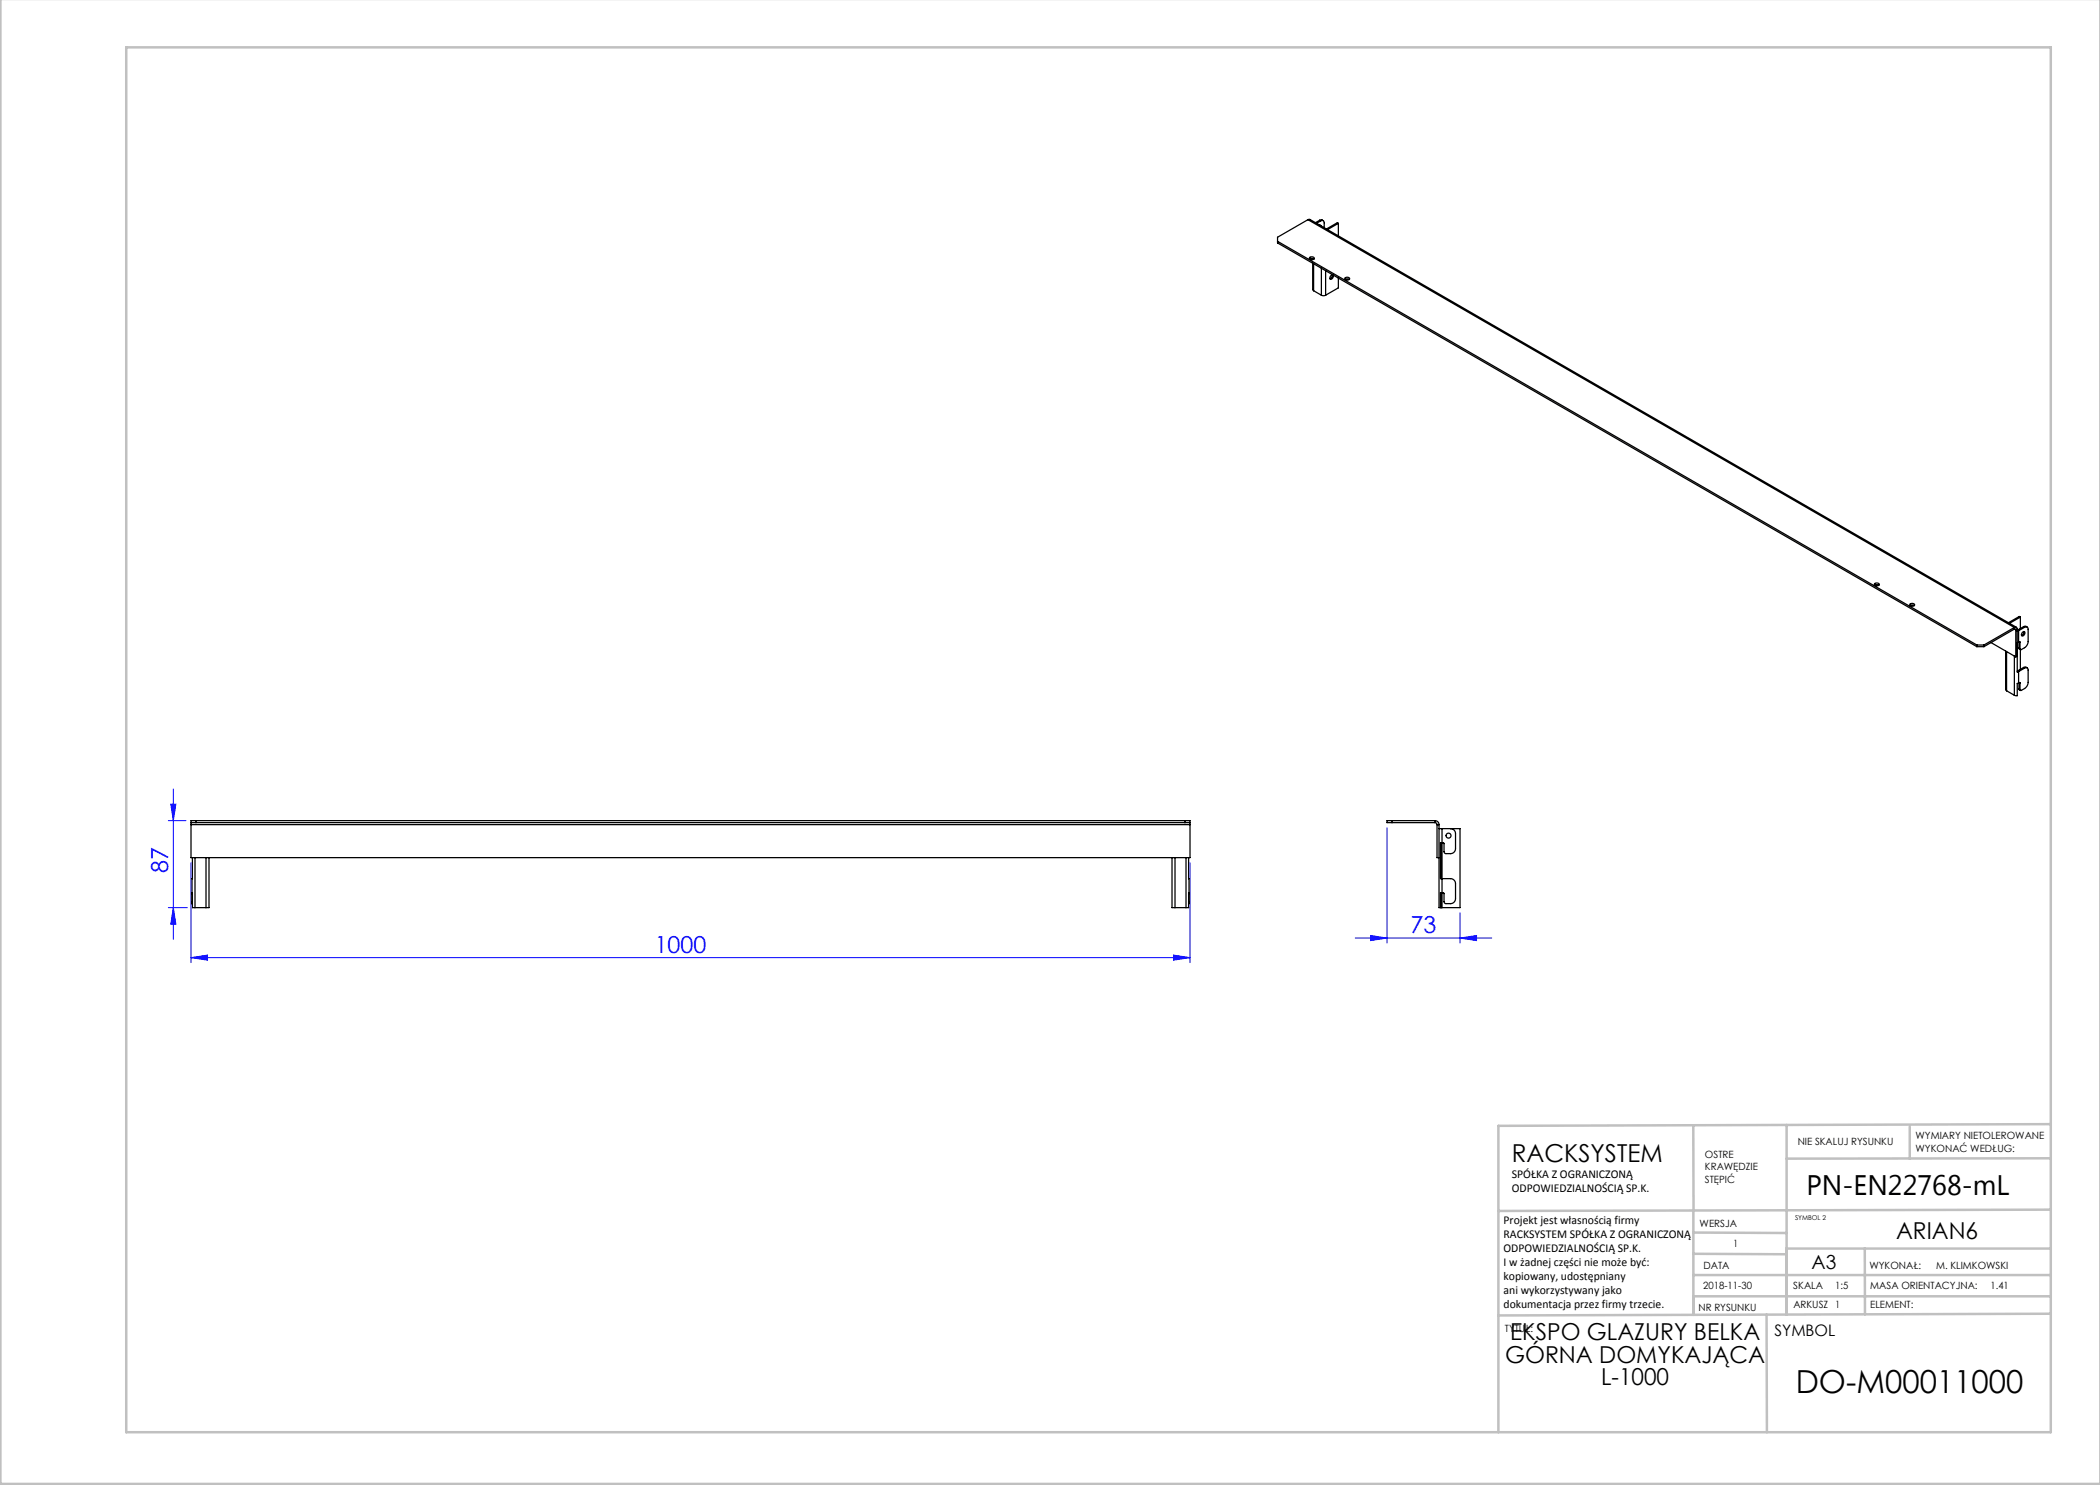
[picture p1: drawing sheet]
<svg xmlns="http://www.w3.org/2000/svg" width="420mm" height="297mm" viewBox="0 0 420 297" stroke-linecap="round" stroke-linejoin="round" font-family="sans-serif">
<g fill="none" stroke="#00f" stroke-width=".2">
<path d="M34.7 157.8v30.1M33.7 164.1h3.5M34.2 160.8h1l-.5 3.3zM38.2 172.5v20M238 172.5v20M277.4 165.5v23.1M33.7 181.5h3.8M34.7 181.5l.5 3.3h-1zM38.2 191.5l3.3-.5v1zM38.2 191.5h199.8M234.7 191l3.3 .5-3.3 .5zM271.1 187.6h27.3"/>
<path d="M274.1 187.1l3.3 .5-3.3 .5zM292 187.6l3.3-.5v1zM292 182.5v6.1"/>
</g>
<g fill="none" stroke="#c0c0c0" stroke-width=".5">
<path d="M.1 -.1v296.9h419.9M25.2 9.5h385v276.9h-385zM338.7 225.2v16.9M357.3 225v37.9M382 225.4v6.3M410.1 224.8l-110.4 .4v61.2M410.1 231.7h-52.8M338.7 259.3h71.5M338.7 255h71.5M338.7 250.8l18.6 .1M338.7 246.5l18.6 .1M338.7 242.1v20.9"/>
<path d="M373 249.7v13.2M410.1 241.9l-110.4 .3M410.2 249.7h-52.9v13.2M353.3 262.9l.1 23.5M410.2 262.7l-110.5 .4"/>
</g>
<g fill="#00f">
<path d="M292 187.6l3.3-.5v1zM274.1 187.1l3.3 .5-3.3 .5z"/>
<path d="M34.7 181.5l.5 3.3h-1zM34.2 160.8h1l-.5 3.3z"/>
<path d="M38.2 191.5l3.3-.5v1zM234.7 191l3.3 .5-3.3 .5z"/>
</g>
<g fill="none" stroke="#000" stroke-width=".25">
<path d="M255.5 48.3l139.9 80.7M261.6 43.9h.4l141.3 81.6M261.6 43.9l-6.1 3.5v1.2l139.9 80.7M261.6 43.9l141.3 81.6M261.9 51.5a.51 .51 0 0 1 .5-.2 .51 .51 0 0 1 .4 .5 .51 .51 0 0 1-.5 .2 .51 .51 0 0 1-.4-.5zM262 51.8l.4-.1 .4 .1M262.5 52.7v5.2l.2 .2M262.5 51.7v.2M262.7 58.1l1.6 .9M262.7 51.8v.1M262.7 52.8v5.3M263.9 44.1l.4-.1 .3 .1"/>
<path d="M263.9 44.1l-.8 .4M263.9 44.1l.2 .1M264 45l.2 .2M264.1 44.2a.43 .43 0 0 1 .5-.1 .43 .43 0 0 1 .2 .5v.9M264.1 44.2l-.8 .5M264.3 59l.4 .1 .4-.1M264.3 53.7v5.3M265.1 54.1v4.9M266.2 55.1l.3-.1a.47 .47 0 0 1 .1 .6 .47 .47 0 0 1-.6 .2zM266.4 55v.4l-.4 .3M267.7 44.7v2.5M267.7 55.6v2l-2.6 1.4"/>
<path d="M267.7 44.7l-2.2 1.2M267.7 44.7l-.2-.2-2.2 1.3M269 55.6a.51 .51 0 0 1 .5-.2 .51 .51 0 0 1 .4 .4 .51 .51 0 0 1-.5 .2 .51 .51 0 0 1-.4-.4zM269 55.9l.4-.1 .5 .1M374.9 116.8a.51 .51 0 0 1 .5-.2 .51 .51 0 0 1 .4 .4 .51 .51 0 0 1-.5 .2 .51 .51 0 0 1-.4-.4zM375 117l.4-.1 .4 .1M382 120.9a.51 .51 0 0 1 .5-.2 .51 .51 0 0 1 .4 .4 .51 .51 0 0 1-.5 .2 .51 .51 0 0 1-.4-.4zM382 121.1l.4-.1 .4 .1M395.4 129h1.4M395.4 129.3h1.4M395.4 129v.3M396.8 129v.3"/>
<path d="M398.2 128.5l5 2.9M401.1 130.2v7.7l.2 .3M401.3 138.2l1.6 .9M401.3 130.3v7.9M402.9 125.5a.34 .34 0 0 1 .4 0 .34 .34 0 0 1 .1 .3M402.9 125.8h.2l.1 .2M402.9 125.5l-6.1 3.5M402.9 125.5v.3M402.9 131.2v7.9M402.9 125.8l-6.1 3.5M402.9 125.8l.3 .2M403.2 126v5.4"/>
<path d="M403.4 125.8v8.6l.3-.1M403.4 125.8l-.2 .2M403.4 131.2l-.2 .2M403.5 126l-.1 .1M403.5 134.2h-.1M403.5 126l.2 .1M403.5 134.2l.2 .1M403.7 126.1l-.3 .1M403.7 128.4l-.3 .1M403.7 136.6l-.3 .1v2.4h-.5M403.7 126.1v2.3M403.7 134.3v2.3"/>
<path d="M403.8 129.6l.3 .3M403.8 137.8l.3 .3M403.8 129.6l.2 .1M403.8 128.4v1.2M403.8 136.6v1.2M403.8 137.8l.2 .1M403.9 128.4h.1M403.9 136.5l.1 .1M403.9 128.4h-.2M403.9 136.5l-.2 .1M404 128.4v1.3M404 136.6v1.3"/>
<path d="M404.1 123.4l-2.2 1.3M404.1 123.4v2.3M404.1 129.9v4M404.1 123.4l-.2-.1-2.2 1.2M404.5 126.5l.3-.2a.47 .47 0 0 1 .1 .6 .47 .47 0 0 1-.6 .2zM404.7 125.3l.4-.1 .3 .2M404.7 133.5l.4-.1 .3 .2M404.7 125.3l-1.2 .7M404.7 125.3l.2 .2M404.7 133.5l-1.2 .7M404.7 133.5l.2 .1M404.8 126.3l-.1 .5-.4 .3"/>
<path d="M404.9 125.5a.43 .43 0 0 1 .5-.1 .43 .43 0 0 1 .2 .5v2.4a1.56 1.56 0 0 1-.7 1.2l-.7 .4-.2-.2M404.9 133.6a.43 .43 0 0 1 .5 0 .43 .43 0 0 1 .2 .4v2.5a1.56 1.56 0 0 1-.7 1.2l-.7 .4-.2-.2M404.9 125.5l-1.2 .6M404.9 133.6l-1.2 .7M38.2 164.5v.4M38.2 164.5h199.8M38.2 164.5v-.4h199.8v.4M38.2 164.9v6.6h199.8v-6.6M38.2 164.9h199.8M38.4 178.5l.1 3h.5M38.4 178.5v.2M38.4 178.7v1.6"/>
<path d="M38.4 178.7h.1M38.5 171.5l-.1 7M39 171.5v10M39.2 164.1v.4M41.2 171.5v10M41.8 171.5v10h-.6M234.4 171.5v10h.6M235 171.5v10M237 164.1v.4M237.2 171.5v10M237.7 171.5l.1 7M237.7 178.7h.1"/>
<path d="M237.8 178.5l-.1 3h-.5M237.8 178.5v.2M237.8 178.7v1.6M238 164.5v.4M278.4 164.1v.4M287 164.1a.8 .8 0 0 1 .8 .8M287 164.5l.3 .1 .1 .3M287 164.1h-9.6v.4h9.6M287 164.1v.4M287.4 164.9h.4M287.4 164.9v6.6h.4M287.8 164.9v16.6h.3"/>
<path d="M287.8 165.7h.6M288.3 168.5v7.2M288.3 178.5v3M288.4 165.7h3.6v15.8h-3.6M288.4 165.7v15.8M290.1 165.7a1 1 0 0 1 1 1v3a1 1 0 0 1-1 1l-1.2-.1-.1-1.9-.7-.2v7.2h2a1 1 0 0 1 1 1v3a1 1 0 0 1-1 1l-1.2-.1-.1-1.9-.7-.2v3M38.4 180.3l.1 .4M38.4 180.3h.1M39 181.5h2.2M235 181.5h2.2M237.7 180.3h.1M237.8 180.3l-.1 .4"/>
<path d="M288.1 181.5h.2M288.3 181.5h.1"/>
<circle cx="289.7" cy="167.1" r=".5"/>
</g>
<text font-size="6.3" x="359.2" y="278.5">DO-M00011000</text>
<text font-size="5.6" x="361.3" y="239.1">PN-EN22768-mL</text>
<text font-size="4.9" x="302.4" y="232.4">RACKSYSTEM</text>
<g font-size="4.7" fill="#00f">
<text x="33.7" y="174.6" transform="rotate(-90 33.7 174.6)">87</text>
<text x="130.9" y="190.5">1000</text>
<text x="282.1" y="186.6">73</text>
</g>
<g font-size="4.7">
<text x="379.2" y="247.8">ARIAN6</text>
<text x="302" y="268.1">EKSPO GLAZURY BELKA</text>
<text x="301" y="272.6">GÓRNA DOMYKAJĄCA</text>
<text x="320.2" y="277.1">L-1000</text>
</g>
<text font-size="3.9" x="362.3" y="253.8">A3</text>
<text font-size="3.2" x="354.9" y="267.2">SYMBOL</text>
<g font-size="2.4">
<text x="302.4" y="235.6">SPÓŁKA Z OGRANICZONĄ</text>
<text x="302.4" y="238.4">ODPOWIEDZIALNOŚCIĄ SP.K.</text>
<text x="300.7" y="244.7">Projekt jest własnością firmy</text>
<text x="300.7" y="247.5">RACKSYSTEM SPÓŁKA Z OGRANICZONĄ</text>
<text x="300.7" y="250.3">ODPOWIEDZIALNOŚCIĄ SP.K.</text>
<text x="300.7" y="253.1">I w żadnej części nie może być:</text>
<text x="300.7" y="256">kopiowany, udostępniany</text>
<text x="300.7" y="258.8">ani wykorzystywany jako</text>
<text x="300.7" y="261.6">dokumentacja przez firmy trzecie.</text>
</g>
<g font-size="2">
<text x="383.1" y="227.9">WYMIARY NIETOLEROWANE</text>
<text x="341" y="231.6">OSTRE</text>
<text x="359.5" y="228.9">NIE SKALUJ RYSUNKU</text>
<text x="383.1" y="230.4">WYKONAĆ WEDŁUG:</text>
<text x="341" y="234.1">KRAWĘDZIE</text>
<text x="341" y="236.6">STĘPIĆ</text>
<text x="339.9" y="245.4">WERSJA</text>
<text x="346.6" y="249.5">1</text>
<text x="340.6" y="257.7">2018-11-30</text>
<text x="340.7" y="253.8">DATA</text>
<text x="358.7" y="257.7">SKALA</text>
<text x="367" y="257.7">1:5</text>
<text x="373.9" y="253.8">WYKONAŁ:</text>
<text x="374.1" y="257.7">MASA ORIENTACYJNA:</text>
<text x="387.2" y="253.8">M. KLIMKOWSKI</text>
<text x="398.1" y="257.7">1.41</text>
<text x="339.7" y="262.3">NR RYSUNKU</text>
<text x="358.7" y="261.7">ARKUSZ 1</text>
<text x="374.1" y="261.7">ELEMENT:</text>
<text x="301" y="266.4">TYTUŁ:</text>
</g>
<text font-size="1.3" x="359" y="244">SYMBOL 2</text>
</svg>
